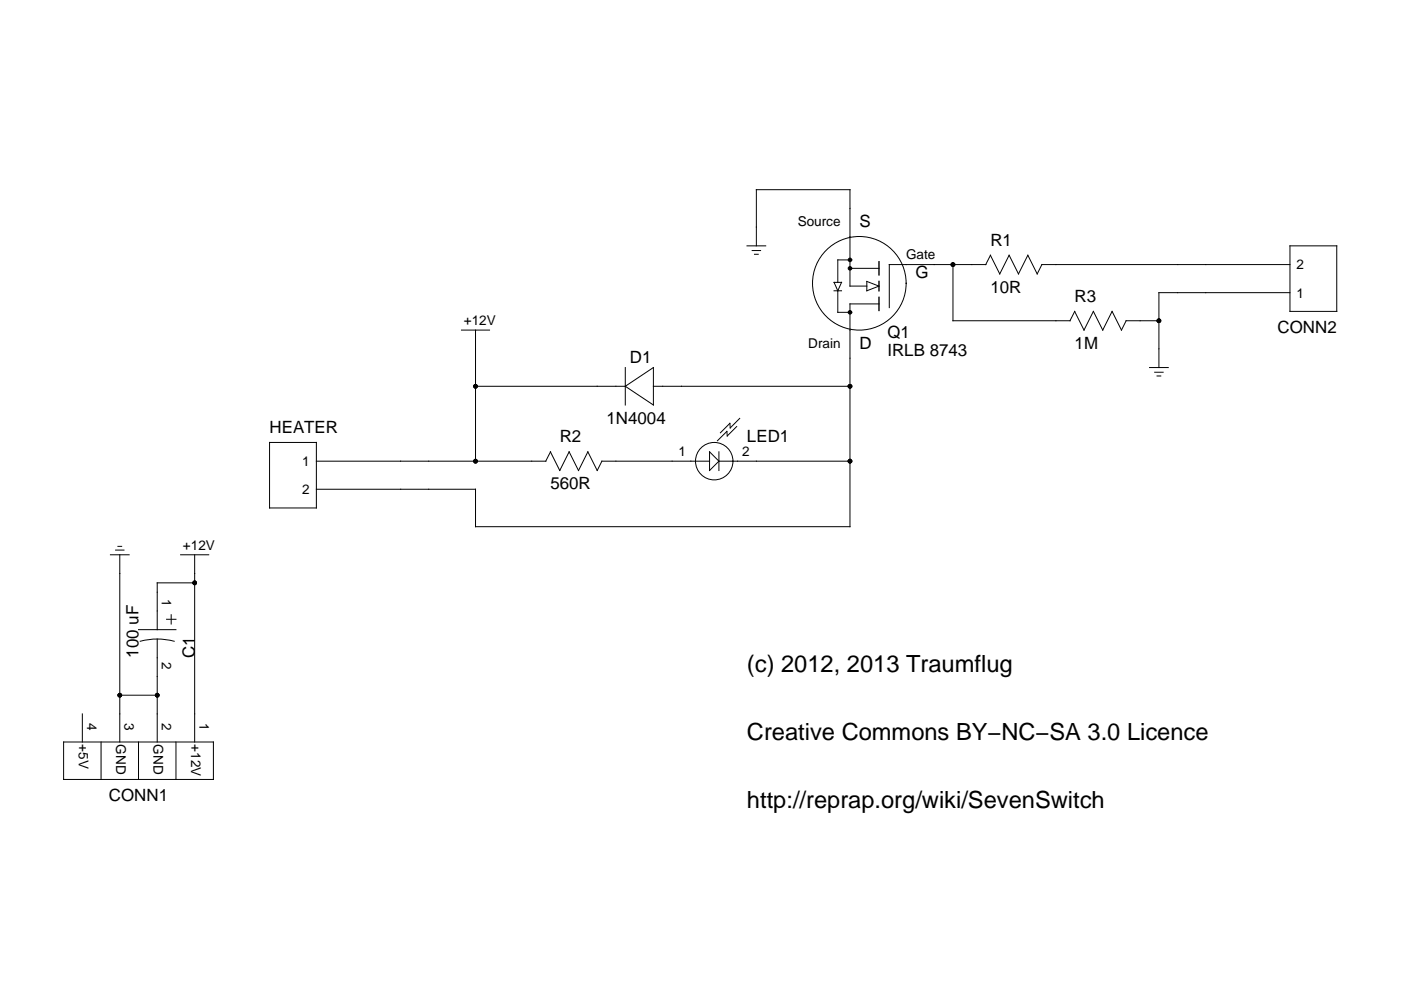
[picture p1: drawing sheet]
<svg xmlns="http://www.w3.org/2000/svg" width="297mm" height="210mm" viewBox="0 0 297 210" stroke-linecap="round" stroke-linejoin="round" font-family="sans-serif">
<g fill="none" stroke="#000" stroke-width=".21">
<path d="M158.4 52.1h3.9M159.5 53.1h1.8M160 53.9h.8M160.4 52.1v-11.9h19.8v20.5h3.6M176.8 59.9h1.6l-.8 1.8zM180.2 56.9h6.2M180.2 55.1h-2.6v4.8M183.8 59.7l2.6 1-2.6 1zM202 56.1v11.9h24.9M209 56.1l1-2 2 4 2-4 1.9 4 2-4 2 4 1-2h52.6M209 56.1h-20.5v9.1M273.5 52.1h9.9v13.9h-9.9z"/>
<path d="M97.8 70h6M100.8 70v27.8M132.6 77.9v8M176.8 61.7h1.6M177.6 61.7v4.5h2.6M186.4 64.4h-6.2v47.3h-79.4v-8h-33.7M226.9 68l.9-2 2 4 2-4 2 4 2-4 2 4 1-2h6.9M243.7 77.9h4M244.8 78.9h1.8M245.3 79.7h.8M273.5 62.1h-27.8v15.8M57.2 93.8h9.9v13.9h-9.9z"/>
<path d="M67.1 97.8h48.6M100.8 81.9h31.8M115.7 97.8l1-2 2 4 2-4 2 4 1.9-4 2 4 1-2h22.8M132.6 81.9l5.9-4v8zM138.5 81.9h41.7M150.4 95.8l2 2-2 2zM152.4 97.8h27.8M152.4 95.8v4M156.2 90.4l-2 2-.1-.9-2 2M156.8 88.7l-2 2-.1-.9-2 2M23.4 117.6h4M24.5 116.6h1.8"/>
<path d="M25 115.8h.8M25.4 117.6v39.7M38.3 117.6h6M41.3 117.6v39.7M29.4 133.5h7.9M29.7 136a13.9 13.9 0 0 1 7.2 0M33.3 135.5v21.8M35.3 131.3h2M36.3 130.3v2M41.3 123.6h-8v9.9M13.5 157.3h31.7v8h-31.7zM17.5 151.4v5.9"/>
<path d="M21.4 157.3v8M25.4 147.4h7.9M29.4 157.3v8M37.3 157.3v8"/>
<circle cx="180.2" cy="55.1" r=".38"/>
<circle cx="180.2" cy="56.9" r=".38"/>
<circle cx="180.2" cy="66.2" r=".38"/>
<circle cx="182.2" cy="60.1" r="9.9"/>
<circle cx="151.4" cy="97.8" r="4"/>
</g>
<path d="M186.4 55.5v2.8M186.4 59.7v2M186.4 63v2.8" fill="none" stroke="#000" stroke-width=".3"/>
<g fill="#000">
<circle cx="180.2" cy="55.1" r=".38"/>
<circle cx="180.2" cy="56.9" r=".38"/>
<circle cx="202" cy="56.1" r=".5"/>
<circle cx="180.2" cy="66.2" r=".38"/>
<circle cx="245.7" cy="68" r=".5"/>
<circle cx="100.8" cy="97.8" r=".5"/>
<circle cx="100.8" cy="81.9" r=".5"/>
<circle cx="180.2" cy="97.8" r=".5"/>
<circle cx="180.2" cy="81.9" r=".5"/>
<circle cx="41.3" cy="123.6" r=".5"/>
<circle cx="25.4" cy="147.4" r=".5"/>
<circle cx="33.3" cy="147.4" r=".5"/>
</g>
<g font-size="5">
<text x="158.4" y="142.5">(c) 2012, 2013 Traumflug</text>
<text x="158.4" y="157">Creative Commons BY−NC−SA 3.0 Licence</text>
<text x="158.4" y="171.4">http://reprap.org/wiki/SevenSwitch</text>
</g>
<g font-size="3.6">
<text x="182.2" y="48.1">S</text>
<text x="210" y="52.1">R1</text>
<text x="194.1" y="59">G</text>
<text x="210" y="62.1">10R</text>
<text x="227.8" y="64">R3</text>
<text x="188.1" y="71.6">Q1</text>
<text x="270.9" y="70.6">CONN2</text>
<text x="133.6" y="76.9">D1</text>
<text x="182.2" y="73.9">D</text>
<text x="188.1" y="75.6">IRLB 8743</text>
<text x="227.8" y="74">1M</text>
<text x="128.6" y="89.8">1N4004</text>
<text x="57.2" y="91.8">HEATER</text>
<text x="118.7" y="93.8">R2</text>
<text x="158.4" y="93.8">LED1</text>
<text x="116.7" y="103.7">560R</text>
<text x="29.4" y="139.5" transform="rotate(-90 29.4 139.5)">100 uF</text>
<text x="41.3" y="139.5" transform="rotate(-90 41.3 139.5)">C1</text>
<text x="23.1" y="169.9">CONN1</text>
</g>
<g font-size="2.9">
<text x="169.1" y="47.9">Source</text>
<text x="192.1" y="54.9">Gate</text>
<text x="274.9" y="57.1">2</text>
<text x="274.9" y="63.1">1</text>
<text x="98.3" y="69">+12V</text>
<text x="171.4" y="73.7">Drain</text>
<text x="64.1" y="98.8">1</text>
<text x="143.9" y="96.8">1</text>
<text x="157.4" y="96.8">2</text>
<text x="64.1" y="104.7">2</text>
<text x="38.8" y="116.6">+12V</text>
<text x="34.3" y="126.9" transform="rotate(90 34.3 126.9)">1</text>
<text x="34.3" y="140.5" transform="rotate(90 34.3 140.5)">2</text>
<text x="18.4" y="153.4" transform="rotate(90 18.4 153.4)">4</text>
<text x="26.4" y="153.4" transform="rotate(90 26.4 153.4)">3</text>
<text x="34.3" y="153.4" transform="rotate(90 34.3 153.4)">2</text>
<text x="42.3" y="153.4" transform="rotate(90 42.3 153.4)">1</text>
<text x="16.7" y="157.8" transform="rotate(90 16.7 157.8)">+5V</text>
<text x="24.6" y="157.8" transform="rotate(90 24.6 157.8)">GND</text>
<text x="32.6" y="157.8" transform="rotate(90 32.6 157.8)">GND</text>
<text x="40.5" y="157.8" transform="rotate(90 40.5 157.8)">+12V</text>
</g>
</svg>
